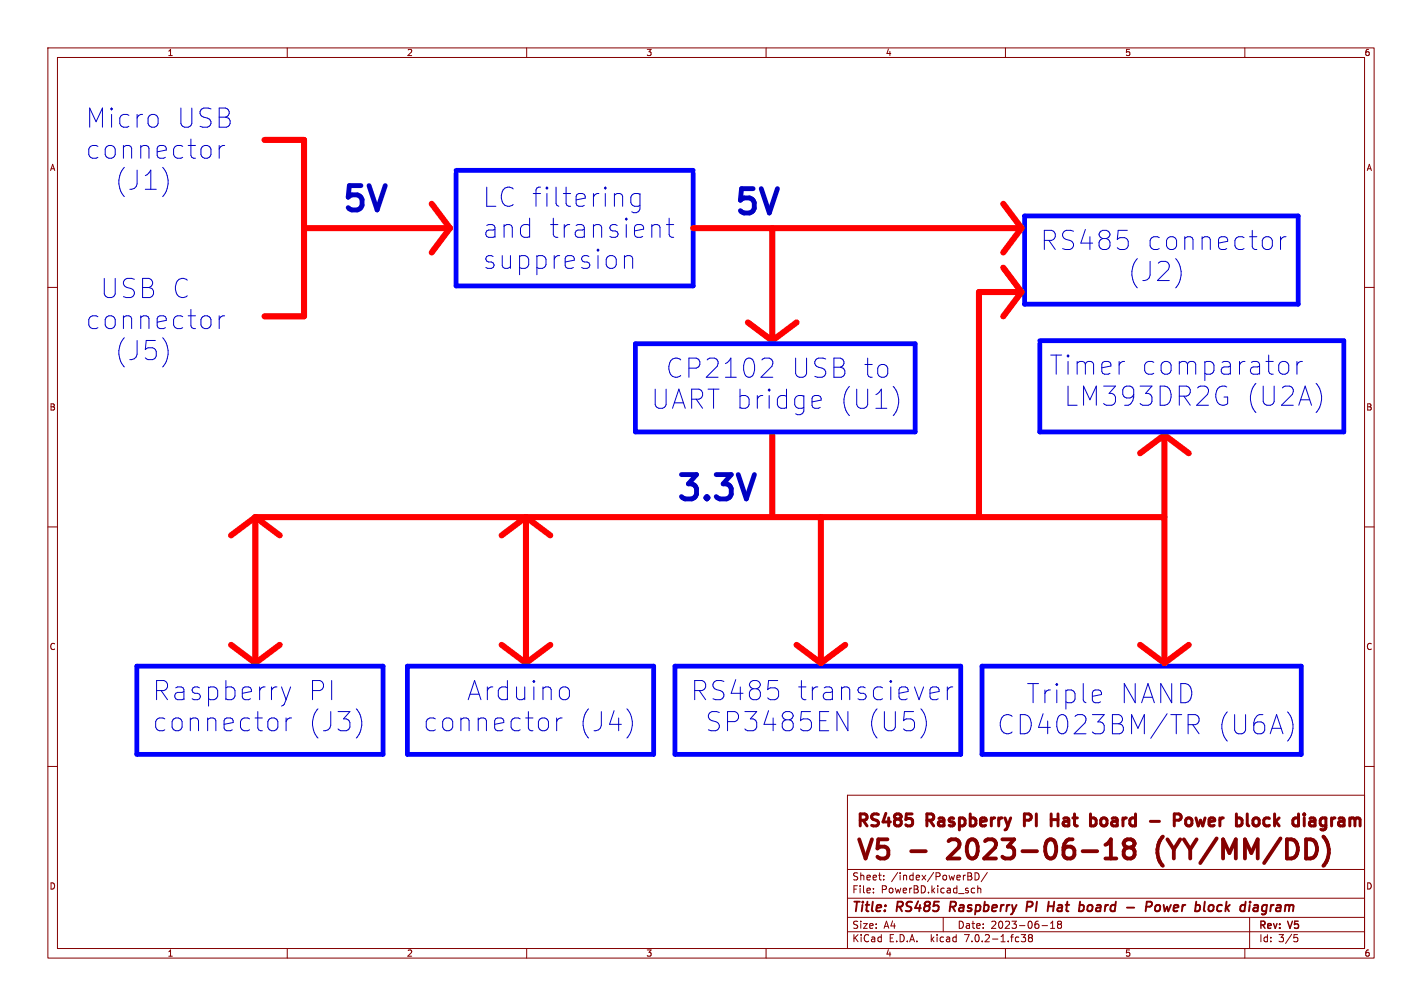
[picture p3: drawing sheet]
<svg xmlns="http://www.w3.org/2000/svg" width="297mm" height="210mm" viewBox="0 0 297 210" stroke-linecap="round" stroke-linejoin="round" font-family="sans-serif">
<g fill="none" stroke="#840000" stroke-width=".21">
<path d="M10 10h277v190h-277zM12 12h273v186h-273zM60 10v2M110 10v2M160 10v2M210 10v2M260 10v2M10 60h2M285 60h2M10 110h2M285 110h2M10 160h2"/>
<path d="M285 160h2M177 166h108v32h-108zM60 198v2M110 198v2M160 198v2M177 194.5h108M177 191.5h108M177 187.5h108M177 181.5h108M182.4 186.3v.1M182.4 185.5v.1M184.6 183.6v.1"/>
<path d="M184.6 182.8v.1M197 191.5v3M202.1 182.2l.8 .1v.3l-.3 .3M202.1 182.9h.5M202.6 182.9l.4 .3-.1 .4-.8 .1M203.1 185.4l.5 .1M203.6 186.3l-.5 .1M203.6 182.2a.76 .76 0 0 1 .9 .8 .76 .76 0 0 1-.9 .7zM204.2 185.5l.2-.1 .4 .1 .1 .9M204.2 184.9v1.5M206.2 182.1l-1.3 2M210 198v2"/>
<path d="M213.3 195.1h.9l-.5 .6 .4 .1v.7l-.2 .1-.6-.1M215.1 195.7l-.3-.2 .3-.4h.3l.2 .3-.2 .3M215.1 195.7l-.3 .3 .1 .5 .2 .1h.3l.2-.3v-.4l-.2-.2M215.1 195.7h.3M217.6 193.2h1.2M219.4 193.8h.9M219.4 192.7l.5-.4v1.5M221.1 192.9l-.2 .3v.5l.2 .1h.3l.3-.3-.1-.4-.2-.2M221.1 192.9l-.2-.2 .2-.4h.3l.3 .3-.3 .3M221.1 192.9h.3M260 198v2M261 191.5v6.5"/>
<path d="M270.3 195.1h.7M270.4 195.7h.4l.3 .3-.2 .5-.5 .1"/>
</g>
<path d="M214.5 189.3h.7M215.4 188.2h-.8l-.3 2M218.9 189.2h1.2M220.2 188.2l-.3 2M235.4 189.5h1.5M240.4 189.2l.1-.1a.51 .51 0 0 0-.2-.9h-.8l-.2 2M242.3 189.1a.57 .57 0 0 0-1 .2v.7a.57 .57 0 0 0 1-.1M252.5 190.1h.7M253.2 188.9l-.6 .2M262.2 188.9l.5 .1v1.2M262.7 190.1l-.2 .1M262.8 189.4l-.7 .1" fill="none" stroke="#840000" stroke-width=".4"/>
<g fill="none" stroke="#0000c2" stroke-width=".21">
<path d="M34.2 35.1a4.7 4.7 0 0 1 0 5.7M45.8 30.4v2.6M46.9 30.4a1.02 1.02 0 0 0-1.1 .7M128.5 53.7l.2 .4v1.2l-.2 .3M128.9 40.4h.6l.4 .2 .1 .4v2.1M130.4 53.4v2.6M130.4 53.7a.99 .99 0 0 1 1.7 .2v2.1M133.7 40.6l-.4-.2h-.8l-.4 .2-.3 .6v1.1l.3 .6 .4 .2h.8l.4-.2M133.7 40.4v3.2l-.4 .6M136.3 47.1l.4-.2h.6l.4 .2 .2 .4v2M139.2 46.9h1.5M139.8 45.5v3.5l.1 .4 .8 .1"/>
<path d="M241.7 58.6h2.5M244 54.9l.2 .4-.2 1M245.7 54.2a4.6 4.6 0 0 1-.1 5.9M265.4 49.6l.3 .6v1.1l-.3 .6M267.5 49.4v2.7M268.6 49.4a1.02 1.02 0 0 0-1.1 .8M34.2 70.7a4.7 4.7 0 0 1 0 5.7M45.8 65.9v2.7M46.9 65.9a1.02 1.02 0 0 0-1.1 .8M159.7 74.8h1a1.09 1.09 0 0 1 .5 1.7l-2.3 2.3h2.5M267.8 75.5a1.09 1.09 0 0 1 1.4 .7v1.2a1.09 1.09 0 0 1-1.4 .7M270.9 75.5v2.6"/>
<path d="M272 75.5a1.02 1.02 0 0 0-1.1 .7M170.2 82.6h.7l.4 .2 .2 .7-1.9 .4M171.3 85l-.4 .2h-.7M186.7 80.9a4.7 4.7 0 0 1 0 5.7M255.6 82.9h.8v1.3l-.8 .4M275.5 80.8a4.7 4.7 0 0 1 0 4.6M58.8 143.4l.9 2.7M59.7 149.9v2.6M59.7 146.1l-.5 1.1M60.7 143.4l-1 2.7M60.9 149.9a1.02 1.02 0 0 0-1.2 .7M75 148.7a4.7 4.7 0 0 1 0 4.6"/>
<path d="M116.3 149.9v2.6M117 143.8a1.09 1.09 0 0 1 1.1-.4 1.09 1.09 0 0 1 .8 .8v1.1a1.09 1.09 0 0 1-.8 .8 1.09 1.09 0 0 1-1.1-.4M117.4 149.9a1.02 1.02 0 0 0-1.1 .7M131.5 148.7a4.7 4.7 0 0 1 0 4.6M174.8 148.5l2.3 4v-4M192.5 148.2a4.7 4.7 0 0 1 0 5.7M194.8 143.4h.8l.4 .2 .1 .8-1.9 .3M196 145.9l-.4 .2h-.8M197.9 143.4v2.7M199 143.4a1.02 1.02 0 0 0-1.1 .8M228.3 146.5l.4 .2h.8l.4-.2M228.3 144.2l.4-.2h.8l.4 .2 .2 .8-1.9 .4"/>
<path d="M248.2 151.3h1.5a1.09 1.09 0 0 0 .8-1.1 1.09 1.09 0 0 0-.8-1h-1.5v4M249.1 151.3l1.3 1.9M269.5 149.4a4.7 4.7 0 0 1 0 4.5"/>
</g>
<g fill="none" stroke="#840000" stroke-width=".63">
<path d="M214 171.2h.9M214.9 169.9h-.9v2.5M219.5 171.1h1.5M221 169.9v2.5M228.8 171l.2 .2-.2 1M230.7 170.7a.68 .68 0 0 0-.8 .5v.7a.68 .68 0 0 0 .8 .5M240.3 171.5h1.9M246.7 170.4l-.5-.5h-.9v2.5M247.9 170.9a.68 .68 0 0 1 1.1 .3v.7a.68 .68 0 0 1-.7 .5 .68 .68 0 0 1-.7-.5v-.7zM249.8 170.7l.5 1.7M262.5 170.7l.5 .5v.7l-.5 .5M264.2 170.9l-.2 .3v.7l.2 .4"/>
<path d="M276.9 170.9l-.7-.2-.5 .5v.7l.3 .4 .2 .1 .7-.1M276.9 170.7v2.1a.68 .68 0 0 1-1 .3"/>
</g>
<path d="M200.2 176.9l-2.3 2.3h2.5M230.9 179.2h2.3M230.9 176.4l.7-.6 .4-.6v4M235.5 176.9l-.4 .2-.4 .6v.8l.2 .3 .6 .4h.7l.4-.2 .4-.5v-.8l-.4-.6-.4-.2M235.5 176.9a.86 .86 0 0 1-.8-.8 .86 .86 0 0 1 .8-.9h.7a.86 .86 0 0 1 .8 .9 .86 .86 0 0 1-.8 .8M235.5 176.9h.7M242.7 174.8a4.7 4.7 0 0 0 0 5.7" fill="none" stroke="#840000" stroke-width=".8"/>
<g fill="none" stroke="#f00" stroke-width="1.3">
<path d="M55.2 29.2h8.3v36.8h-8.3M63.5 47.6h30.5M90.2 42.5l3.8 5.1M94 47.6l-3.8 5.1M144.8 47.6h67.9M161.3 47.6v23.5M209.5 55.9l3.9 5.1-3.9 5M209.5 42.5l3.9 5.1-3.9 5.1M156.2 67.3l5.1 3.8M166.4 67.3l-5.1 3.8M212.7 61h-8.2v46.3M161.3 90.8v16.5"/>
<path d="M243.2 90.8l5.1 3.8M243.2 90.8l-5.1 3.8M243.2 90.8v47.6M53.3 108l5.1 3.8M53.3 108v30.4M53.3 108l-5 3.8M53.3 108h189.9M109.9 108v30.4M109.9 108l-5.1 3.8M109.9 108l5 3.8M171.4 108v30.4M48.3 134.6l5 3.8"/>
<path d="M58.4 134.6l-5.1 3.8M104.8 134.6l5.1 3.8M114.9 134.6l-5 3.8M166.4 134.6l5 3.8M176.5 134.6l-5.1 3.8M238.1 134.6l5.1 3.8M248.3 134.6l-5.1 3.8"/>
</g>
<path d="M95.2 36.2v23.5h49.6v-23.5M95.2 35.6h49.6M214 45.1h57.1v18.4h-57.1zM132.7 71.8h58.4v18.4h-58.4zM217.2 71.1h63.5v19.1h-63.5v-18.4M28.6 139.1h51.4v18.4h-51.4zM85.1 139.1h51.4v18.4h-51.4zM141 139.1h59.7v18.4h-59.7zM205.1 139.1h66.7v18.4h-66.7z" fill="none" stroke="#00f" stroke-width="1"/>
<g font-size="7.1" fill="#0000c2">
<text x="71.8" y="44.5">5V</text>
<text x="153.7" y="45.1">5V</text>
<text x="141.6" y="104.8">3.3V</text>
</g>
<g font-size="5.6" fill="#0000c2">
<text x="17.8" y="27">Micro</text>
<text x="36.4" y="27">USB</text>
<text x="17.8" y="33.5">connector</text>
<text x="23" y="40">(J1)</text>
<text x="99.9" y="43.6">LC filtering</text>
<text x="99.9" y="50">and</text>
<text x="113.4" y="50">transient</text>
<text x="217.2" y="52.6">RS485</text>
<text x="239" y="52.6">connector</text>
<text x="99.9" y="56.5">suppresion</text>
<text x="232.9" y="59.1">(J2)</text>
<text x="20.4" y="62.6">USB C</text>
<text x="17.8" y="69.1">connector</text>
<text x="23" y="75.6">(J5)</text>
<text x="138.5" y="79.2">CP2102</text>
<text x="164.4" y="79.2">USB to</text>
<text x="219.1" y="78.6">Timer</text>
<text x="237.9" y="78.6">comparator</text>
<text x="135.9" y="85.7">UART bridge</text>
<text x="174.5" y="85.7">(U1)</text>
<text x="221.7" y="85.1">LM393DR2G</text>
<text x="259.4" y="85.1">(U2A)</text>
<text x="31.7" y="146.6">Raspberry</text>
<text x="63.9" y="146.6">PI</text>
<text x="96.2" y="146.6">Arduino</text>
<text x="144.1" y="146.6">RS485</text>
<text x="166" y="146.6">transciever</text>
<text x="213" y="147.2">Triple</text>
<text x="232.2" y="147.2">NAND</text>
<text x="31.7" y="153">connector</text>
<text x="63.9" y="153">(J3)</text>
<text x="88.3" y="153">connector</text>
<text x="120.4" y="153">(J4)</text>
<text x="146.8" y="153">SP3485EN</text>
<text x="180.3" y="153">(U5)</text>
<text x="207.7" y="153.7">CD4023BM/TR</text>
<text x="253.4" y="153.7">(U6A)</text>
</g>
<g font-size="5.6" fill="#840000">
<text x="179.1" y="179.7">V5</text>
<text x="190.6" y="179.7">-</text>
<text x="199.8" y="179.7">2023-06-18</text>
<text x="244.4" y="179.7">(YY/MM/DD)</text>
</g>
<g font-size="3.5" fill="#840000">
<text x="179.1" y="172.7">RS485</text>
<text x="194.1" y="172.7">Raspberry</text>
<text x="215.5" y="172.7">PI</text>
<text x="222.1" y="172.7">Hat</text>
<text x="231.4" y="172.7">board</text>
<text x="245" y="172.7">-</text>
<text x="251" y="172.7">Power</text>
<text x="265.1" y="172.7">block</text>
<text x="278" y="172.7">diagram</text>
</g>
<g font-size="2.8" fill="#840000">
<text x="178" y="190.8">Title:</text>
<text x="187.4" y="190.8">RS485</text>
<text x="199.1" y="190.8">Raspberry</text>
<text x="215.7" y="190.8">PI</text>
<text x="220.7" y="190.8">Hat</text>
<text x="227.9" y="190.8">board</text>
<text x="238.4" y="190.8">-</text>
<text x="243" y="190.8">Power</text>
<text x="253.9" y="190.8">block</text>
<text x="264" y="190.8">diagram</text>
</g>
<g font-size="2.1" fill="#840000">
<text x="178" y="183.9">Sheet:</text>
<text x="186.2" y="183.9">/index/PowerBD/</text>
<text x="178" y="186.6">File:</text>
<text x="184" y="186.6">PowerBD.kicad_sch</text>
<text x="178" y="196.8">KiCad</text>
<text x="178" y="194">Size:</text>
<text x="184.6" y="194">A4</text>
<text x="185.7" y="196.8">E.D.A.</text>
<text x="194.4" y="196.8">kicad</text>
<text x="200" y="194">Date:</text>
<text x="201.5" y="196.8">7.0.2-1.fc38</text>
<text x="206.9" y="194">2023-06-18</text>
<text x="263" y="194.2">Rev:</text>
<text x="263" y="196.8">Id:</text>
<text x="267" y="196.8">3/5</text>
<text x="269.2" y="194.2">V5</text>
</g>
<g font-size="1.8" fill="#840000">
<text x="35" y="11.8">1</text>
<text x="85" y="11.8">2</text>
<text x="135" y="11.8">3</text>
<text x="185" y="11.8">4</text>
<text x="235" y="11.8">5</text>
<text x="285" y="11.8">6</text>
<text x="10.4" y="35.8">A</text>
<text x="285.4" y="35.8">A</text>
<text x="10.3" y="85.8">B</text>
<text x="285.3" y="85.8">B</text>
<text x="10.3" y="135.8">C</text>
<text x="285.3" y="135.8">C</text>
<text x="10.3" y="185.8">D</text>
<text x="285.3" y="185.8">D</text>
<text x="35" y="199.8">1</text>
<text x="85" y="199.8">2</text>
<text x="135" y="199.8">3</text>
<text x="185" y="199.8">4</text>
<text x="235" y="199.8">5</text>
<text x="285" y="199.8">6</text>
</g>
</svg>
